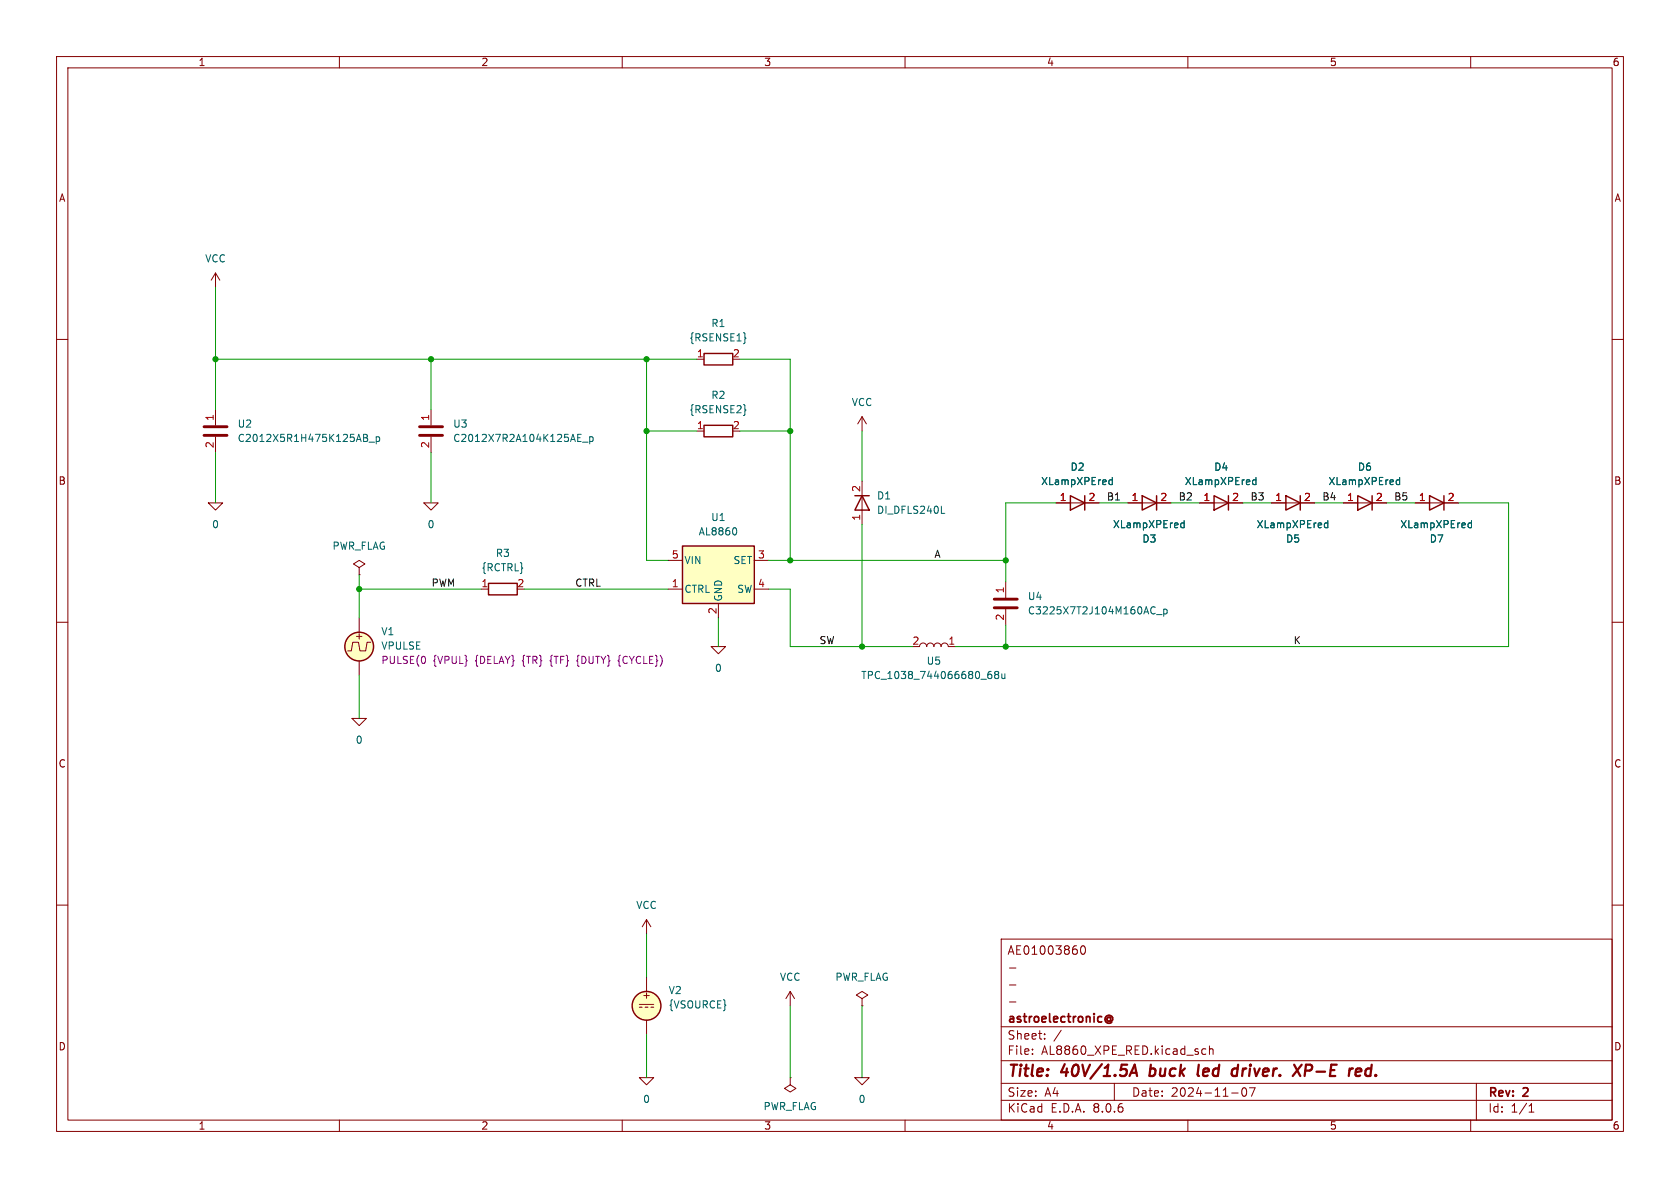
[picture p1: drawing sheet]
<svg xmlns="http://www.w3.org/2000/svg" width="297mm" height="210mm" viewBox="0 0 297 210" stroke-linecap="round" stroke-linejoin="round" font-family="sans-serif">
<g fill="none" stroke="#840000" stroke-width=".18">
<path d="M10 10h277v190h-277zM12 12h273v186h-273zM60 10v2M110 10v2M160 10v2M210 10v2M260 10v2M10 60h2M38.1 48.3l-.8 1.2M38.1 48.3v2.5M38.1 48.3l.8 1.2M285 60h2"/>
<path d="M38.1 72.4v2.8M38.1 77.2v2.8M76.2 72.4v2.8M76.2 77.2v2.8M36.8 88.9h2.6l-1.3 1.3zM74.9 88.9h2.6l-1.3 1.3zM152.4 85.1v7.6M186.7 88.9h7.6M199.4 88.9h7.6M212.1 88.9h7.6M224.8 88.9h7.6M237.5 88.9h7.6"/>
<path d="M250.2 88.9h7.6M10 110h2M63.5 100.3l1-.6-1-.6-1 .6 1 .6v1.3M63.5 101.6h.1M63.5 109.2v2.6M63.5 116.8v2.6M65.5 113.5h-.6l-.3 1.6h-1l-.2-1.6h-1l-.3 1.6h-.6M85.1 104.1h1.3M162.6 114.3a.64 .64 0 0 1 .6-.6 .64 .64 0 0 1 .6 .6 .64 .64 0 0 1 .7-.6 .64 .64 0 0 1 .6 .6 .64 .64 0 0 1 .6-.6 .64 .64 0 0 1 .7 .6 .64 .64 0 0 1 .6-.6 .64 .64 0 0 1 .6 .6h1.3M177.8 102.9v2.8M177.8 107.7v2.8M285 110h2"/>
<path d="M62.2 127h2.6l-1.3 1.3zM10 160h2M285 160h2M177 166h108v32h-108zM178.5 177.1h1.1M178.5 174.1h1.1M178.5 171.1h1.1M191.2 167.3l.2-.1a.81 .81 0 0 1 .6 .6 .81 .81 0 0 1-.3 .8l-.2 .1a.81 .81 0 0 1-.3-1.4zM60 198v2M110 198v2M160 198v2M177 194.5h108"/>
<path d="M177 191.5h108M177 187.5h108M177 181.5h108M182.5 186.3v.1M182.5 185.5v.1M184.7 183.6v.1M184.7 182.8v.1M187.6 182.1l-1.3 2M197 191.5v3M210 198v2M212.6 186.3h.6M212.6 185.5h.6"/>
<path d="M213.8 185.5l.2-.1 .4 .1 .1 .9M213.8 184.9v1.5M217.7 193.2h1.2M219.7 192.4l.2-.1a.81 .81 0 0 1 .6 .6 .81 .81 0 0 1-.3 .8l-.2 .1a.81 .81 0 0 1-.3-1.4zM220.9 192.3h1l-.7 1.5M260 198v2M261 191.5v6.5M270.3 196.6h.9M270.3 195.5l.4-.4v1.5"/>
</g>
<g fill="none" stroke="#840000" stroke-width=".4">
<path d="M199.7 190.2l.9-2 .4 2M199.9 189.6h1M203.2 190.1l.2 .1M203.5 188.2l-.3 2M211.8 190.1l.2 .1M211.9 188.2l-.2 1.7M218.6 188.9l.2 .1M218.6 190.1l-.2 .1M218.9 188.2l-.3 2M228.8 188.2l1.1 2M230.1 188.2l-1.6 2M230.8 189.3h.7"/>
<path d="M231.6 188.2h-.7l-.3 2M239.7 190.1l.2 .1 .6-.1M239.7 189.2l.3-.3h.4l.3 .3-.1 .2-.9 .1M241.8 188.9l-.4 .4-.1 .5 .2 .3 .6 .1"/>
</g>
<path d="M195.6 179.7a.61 .61 0 0 1 .9-.1 .61 .61 0 0 1 0 .9l-.2-.1M196.3 180a.36 .36 0 0 0-.5-.1 .36 .36 0 0 0 0 .6 .36 .36 0 0 0 .5-.1M196.3 179.8v.6M195.6 180.7a.69 .69 0 0 0 1 0" fill="none" stroke="#840000" stroke-width=".3"/>
<g fill="none" stroke="#840000" stroke-width=".25">
<path d="M151.1 87.6h2.6M152.4 87.6l1.3 2.6h-2.6zM189.2 87.6l2.6 1.3-2.6 1.3zM191.8 87.6v2.6M201.9 87.6l2.6 1.3-2.6 1.3zM204.5 87.6v2.6M214.6 87.6l2.6 1.3-2.6 1.3zM217.2 87.6v2.6M227.3 87.6l2.6 1.3-2.6 1.3zM229.9 87.6v2.6M240 87.6l2.6 1.3-2.6 1.3zM242.6 87.6v2.6"/>
<path d="M252.7 87.6l2.6 1.3-2.6 1.3zM255.3 87.6v2.6M86.4 103.1h5v2.1h-5z"/>
<circle cx="63.5" cy="114.3" r="2.54"/>
</g>
<g fill="none" stroke="#006464" stroke-width=".18">
<path d="M64.7 76.8l.2 .2-.2 .4 .3 .2-.1 .3-.1 .1M65.2 78.2h1M66.5 77.3l.4-.1 .2 .2-.1 .6h-.5M66.5 77.2v1.3M103 78.2h.9M104.3 77.2v1.3M104.3 77.3l.3-.1 .3 .2-.2 .6h-.4M166.4 90.7h.6M196.2 85.6h.4M196.2 84.9h.4M196.6 84.4v1.3M208.9 93.2h.4"/>
<path d="M208.9 92.5h.4M209.3 92v1.3M221.6 85.6h.4M221.6 84.9h.4M222 84.4v1.3M234.3 93.2h.4M234.3 92.5h.4M234.7 92v1.3M247 85.6h.4M247 84.9h.4M247.4 84.4v1.3M259.7 93.2h.4"/>
<path d="M259.7 92.5h.4M260.1 92v1.3M174.9 119.2h.2l.3 .2-.1 .4-.4 .2M175.2 118.7h-.3M176.1 119.2l-.3-.2 .3-.3h.2l.3 .2-.3 .3M176.1 119.2l-.3 .3 .1 .3 .2 .2h.2l.3-.3v-.2l-.3-.3M176.1 119.2h.2M177.1 119.1l.1 .8 .3 .1 .1-.2M177.6 119.1v.9M204.5 108.7h.9M205.7 107.7v1.3M205.7 107.7h.4l.2 .2-.1 .6h-.5"/>
</g>
<circle cx="63.5" cy="114.3" r="2.54" fill="#ffffc2" stroke="#ffffc2" stroke-width=".18"/>
<path d="M102.1 116.6l-.1 .2 .1 .2M109.6 115.8l-.1 .2v.6l-.2 .2 .2 .2v.6l.1 .2" fill="none" stroke="#840084" stroke-width=".18"/>
<path d="M36.1 77h4M36.1 75.4h4M74.2 77h4M74.2 75.4h4M175.8 107.4h4M175.8 105.9h4" fill="none" stroke="#840000" stroke-width=".51"/>
<path d="M120.6 96.5h12.7v10.2h-12.7z" fill="#ffffc2"/>
<g fill="none" stroke="#840000" stroke-width=".25">
<path d="M124.5 75.2h5v2h-5zM124.5 62.5h5v2h-5zM120.6 96.5h12.7v10.2h-12.7z"/>
<circle cx="114.3" cy="177.8" r="2.54"/>
</g>
<g fill="none" stroke="#840000" stroke-width=".18">
<path d="M123.2 76.2h1.3M123.2 63.5h1.3M152.4 73.7l-.8 1.2M152.4 73.7v2.5M152.4 73.7l.8 1.2M118.1 99.1h2.5M133.3 99.1h2.6M186.7 88.9h2.5M191.8 88.9h2.5M199.4 88.9h2.5M204.5 88.9h2.5M212.1 88.9h2.5"/>
<path d="M217.2 88.9h2.5M224.8 88.9h2.5M229.9 88.9h2.5M237.5 88.9h2.5M242.6 88.9h2.5M250.2 88.9h2.5M255.3 88.9h2.5M118.1 104.1h2.5M125.7 114.3h2.6l-1.3 1.3zM127 106.7v2.5M133.3 104.1h2.6M113 177.5h2.6"/>
<path d="M113 178.1h.5M114 178.1h.6M114.3 162.6l-.8 1.2M114.3 162.6v2.5M114.3 172.7v2.6M114.3 162.6l.8 1.2M115.1 178.1h.5M139.7 175.3l-.8 1.2M139.7 175.3v2.5M139.7 175.3l.8 1.2M152.4 176.5l1-.6-1-.6-1 .6 1 .6v1.3M152.4 177.8h.1"/>
<path d="M113 190.5h2.6l-1.3 1.3zM114.3 180.3v2.6M139.7 190.5v1.3l1 .6-1 .6-1-.6 1-.6M139.7 190.5h.1M151.1 190.5h2.6l-1.3 1.3z"/>
</g>
<g fill="none" stroke="#006464" stroke-width=".18">
<path d="M131.7 59.7l.2 .1h-.2M131.7 72.4l.2 .1h-.2M130.1 93.4l.1 .4-.1 .7M196.2 85.6h.4M196.2 84.9h.4M196.6 84.4v1.3M208.9 93.2h.4M208.9 92.5h.4M209.3 92v1.3M221.6 85.6h.4M221.6 84.9h.4M222 84.4v1.3"/>
<path d="M234.3 93.2h.4M234.3 92.5h.4M234.7 92v1.3M247 85.6h.4M247 84.9h.4M247.4 84.4v1.3M259.7 93.2h.4M259.7 92.5h.4M260.1 92v1.3"/>
</g>
<circle cx="114.3" cy="177.8" r="2.54" fill="#ffffc2" stroke="#ffffc2" stroke-width=".18"/>
<g fill="none" stroke="#009600" stroke-width=".18">
<path d="M38.1 50.8v21.6M38.1 63.5h85.1M76.2 63.5v8.9M114.3 63.5v35.6h3.8M114.3 76.2h8.9M130.8 63.5h8.9v35.6M130.8 76.2h8.9M152.4 76.2v8.9M38.1 80v8.9M76.2 80v8.9M135.9 99.1h41.9M152.4 92.7v21.6"/>
<path d="M186.7 88.9h-8.9v14M194.3 88.9h5.1M207 88.9h5.1M219.7 88.9h5.1M232.4 88.9h5.1M245.1 88.9h5.1M257.8 88.9h8.9v25.4h-97.8M63.5 101.6v7.6M63.5 119.4v7.6M63.5 104.1h21.6M92.7 104.1h25.4M127 109.2v5.1"/>
<path d="M135.9 104.1h3.8v10.2h21.6M177.8 110.5v3.8M114.3 165.1v7.6M139.7 177.8v12.7M152.4 177.8v12.7M114.3 182.9v7.6"/>
</g>
<g fill="#009600" stroke="#009600" stroke-width=".18">
<circle cx="38.1" cy="63.5" r=".46"/>
<circle cx="76.2" cy="63.5" r=".46"/>
<circle cx="114.3" cy="63.5" r=".46"/>
<circle cx="114.3" cy="76.2" r=".46"/>
<circle cx="63.5" cy="104.1" r=".46"/>
<circle cx="177.8" cy="99.1" r=".46"/>
<circle cx="152.4" cy="114.3" r=".46"/>
<circle cx="177.8" cy="114.3" r=".46"/>
<circle cx="139.7" cy="99.1" r=".46"/>
<circle cx="139.7" cy="76.2" r=".46"/>
</g>
<g font-size="2.8" fill="#840000">
<text x="178" y="190.9">Title:</text>
<text x="187.7" y="190.9">40V/1.5A</text>
<text x="204.1" y="190.9">buck</text>
<text x="213.4" y="190.9">led</text>
<text x="220.3" y="190.9">driver.</text>
<text x="232" y="190.9">XP-E</text>
<text x="242.5" y="190.9">red.</text>
</g>
<g font-size="2.1" fill="#840000">
<text x="178" y="169">AE01003860</text>
<text x="178" y="184">Sheet:</text>
<text x="178" y="181.2">astroelectronic@</text>
<text x="178" y="186.7">File:</text>
<text x="184.1" y="186.7">AL8860_XPE_RED.kicad_sch</text>
<text x="178" y="196.9">KiCad</text>
<text x="178" y="194.1">Size:</text>
<text x="184.7" y="194.1">A4</text>
<text x="185.7" y="196.9">E.D.A.</text>
<text x="193.3" y="196.9">8.0.6</text>
<text x="200" y="194.1">Date:</text>
<text x="207" y="194.1">2024-11-07</text>
<text x="263" y="194.3">Rev:</text>
<text x="263" y="196.9">Id:</text>
<text x="267.1" y="196.9">1/1</text>
<text x="269.4" y="194.3">2</text>
</g>
<g font-size="1.8" fill="#840000">
<text x="35" y="11.9">1</text>
<text x="85" y="11.9">2</text>
<text x="135" y="11.9">3</text>
<text x="185" y="11.9">4</text>
<text x="235" y="11.9">5</text>
<text x="285" y="11.9">6</text>
<text x="10.3" y="35.9">A</text>
<text x="285.3" y="35.9">A</text>
<text x="10.3" y="85.9">B</text>
<text x="285.3" y="85.9">B</text>
<text x="62.6" y="113.3">+</text>
<text x="10.3" y="135.9">C</text>
<text x="285.3" y="135.9">C</text>
<text x="113.4" y="176.8">+</text>
<text x="10.3" y="185.9">D</text>
<text x="285.3" y="185.9">D</text>
<text x="35" y="199.9">1</text>
<text x="85" y="199.9">2</text>
<text x="135" y="199.9">3</text>
<text x="185" y="199.9">4</text>
<text x="235" y="199.9">5</text>
<text x="285" y="199.9">6</text>
</g>
<g font-size="1.8" fill="#006464">
<text x="36.2" y="46.6">VCC</text>
<text x="125.7" y="58">R1</text>
<text x="121.8" y="60.6">{RSENSE1}</text>
<text x="125.7" y="70.7">R2</text>
<text x="150.5" y="72">VCC</text>
<text x="41.9" y="75.8">U2</text>
<text x="80" y="75.8">U3</text>
<text x="121.8" y="73.3">{RSENSE2}</text>
<text x="41.9" y="78.3">C2012X5R1H475K125AB_p</text>
<text x="80" y="78.3">C2012X7R2A104K125AE_p</text>
<text x="189.2" y="83.4">D2</text>
<text x="214.6" y="83.4">D4</text>
<text x="240" y="83.4">D6</text>
<text x="154.9" y="88.5">D1</text>
<text x="184" y="86">XLampXPEred</text>
<text x="209.4" y="86">XLampXPEred</text>
<text x="234.8" y="86">XLampXPEred</text>
<text x="37.4" y="93.6">0</text>
<text x="75.5" y="93.6">0</text>
<text x="123.4" y="94.8">AL8860</text>
<text x="125.6" y="92.3">U1</text>
<text x="154.9" y="91">DI_DFLS240L</text>
<text x="196.7" y="93.6">XLampXPEred</text>
<text x="222.1" y="93.6">XLampXPEred</text>
<text x="247.5" y="93.6">XLampXPEred</text>
<text x="58.7" y="97.4">PWR_FLAG</text>
<text x="85" y="101.2">{RCTRL}</text>
<text x="87.6" y="98.7">R3</text>
<text x="120.9" y="99.9">VIN</text>
<text x="129.6" y="99.9">SET</text>
<text x="201.9" y="96.1">D3</text>
<text x="227.3" y="96.1">D5</text>
<text x="252.7" y="96.1">D7</text>
<text x="120.9" y="105">CTRL</text>
<text x="127.9" y="106.4" transform="rotate(-90 127.9 106.4)">GND</text>
<text x="130.2" y="105">SW</text>
<text x="181.6" y="106.3">U4</text>
<text x="67.3" y="112.5">V1</text>
<text x="181.6" y="108.8">C3225X7T2J104M160AC_p</text>
<text x="67.3" y="115">VPULSE</text>
<text x="126.3" y="119">0</text>
<text x="163.7" y="117.7">U5</text>
<text x="152.1" y="120.2">TPC_1038_744066680_68u</text>
<text x="62.8" y="131.7">0</text>
<text x="112.4" y="160.9">VCC</text>
<text x="137.8" y="173.6">VCC</text>
<text x="147.6" y="173.6">PWR_FLAG</text>
<text x="118.1" y="175.9">V2</text>
<text x="118.1" y="178.5">{VSOURCE}</text>
<text x="113.6" y="195.2">0</text>
<text x="134.9" y="196.4">PWR_FLAG</text>
<text x="151.7" y="195.2">0</text>
</g>
<g font-size="1.8" fill="#a90000">
<text x="123.1" y="63.2">1</text>
<text x="129.5" y="63.2">2</text>
<text x="37.8" y="74.5" transform="rotate(-90 37.8 74.5)">1</text>
<text x="75.9" y="74.5" transform="rotate(-90 75.9 74.5)">1</text>
<text x="123.1" y="75.9">1</text>
<text x="129.5" y="75.9">2</text>
<text x="37.8" y="79.3" transform="rotate(-90 37.8 79.3)">2</text>
<text x="75.9" y="79.3" transform="rotate(-90 75.9 79.3)">2</text>
<text x="152.1" y="87.1" transform="rotate(-90 152.1 87.1)">2</text>
<text x="187.3" y="88.6">1</text>
<text x="192.3" y="88.6">2</text>
<text x="200" y="88.6">1</text>
<text x="205" y="88.6">2</text>
<text x="212.7" y="88.6">1</text>
<text x="217.7" y="88.6">2</text>
<text x="225.4" y="88.6">1</text>
<text x="230.4" y="88.6">2</text>
<text x="238.1" y="88.6">1</text>
<text x="243.1" y="88.6">2</text>
<text x="250.8" y="88.6">1</text>
<text x="255.8" y="88.6">2</text>
<text x="152.1" y="92.1" transform="rotate(-90 152.1 92.1)">1</text>
<text x="118.7" y="98.8">5</text>
<text x="133.9" y="98.8">3</text>
<text x="85" y="103.9">1</text>
<text x="91.4" y="103.9">2</text>
<text x="118.7" y="103.9">1</text>
<text x="133.9" y="103.9">4</text>
<text x="177.5" y="105" transform="rotate(-90 177.5 105)">1</text>
<text x="126.7" y="108.7" transform="rotate(-90 126.7 108.7)">2</text>
<text x="177.5" y="109.8" transform="rotate(-90 177.5 109.8)">2</text>
<text x="161.2" y="114">2</text>
<text x="167.6" y="114">1</text>
</g>
<g font-size="1.8" fill="#0f0f0f">
<text x="195.6" y="88.6">B1</text>
<text x="208.3" y="88.6">B2</text>
<text x="221" y="88.6">B3</text>
<text x="233.7" y="88.6">B4</text>
<text x="246.4" y="88.6">B5</text>
<text x="165.1" y="98.7">A</text>
<text x="76.2" y="103.8">PWM</text>
<text x="101.6" y="103.8">CTRL</text>
<text x="144.8" y="114">SW</text>
<text x="228.6" y="114">K</text>
</g>
<g font-size="1.8" fill="#840084">
<text x="67.3" y="117.6">PULSE(0</text>
<text x="76.5" y="117.6">{VPUL}</text>
<text x="84.1" y="117.6">{DELAY}</text>
<text x="92.6" y="117.6">{TR}</text>
<text x="97.7" y="117.6">{TF}</text>
<text x="102.6" y="117.6">{DUTY}</text>
<text x="110.1" y="117.6">{CYCLE})</text>
</g>
</svg>
